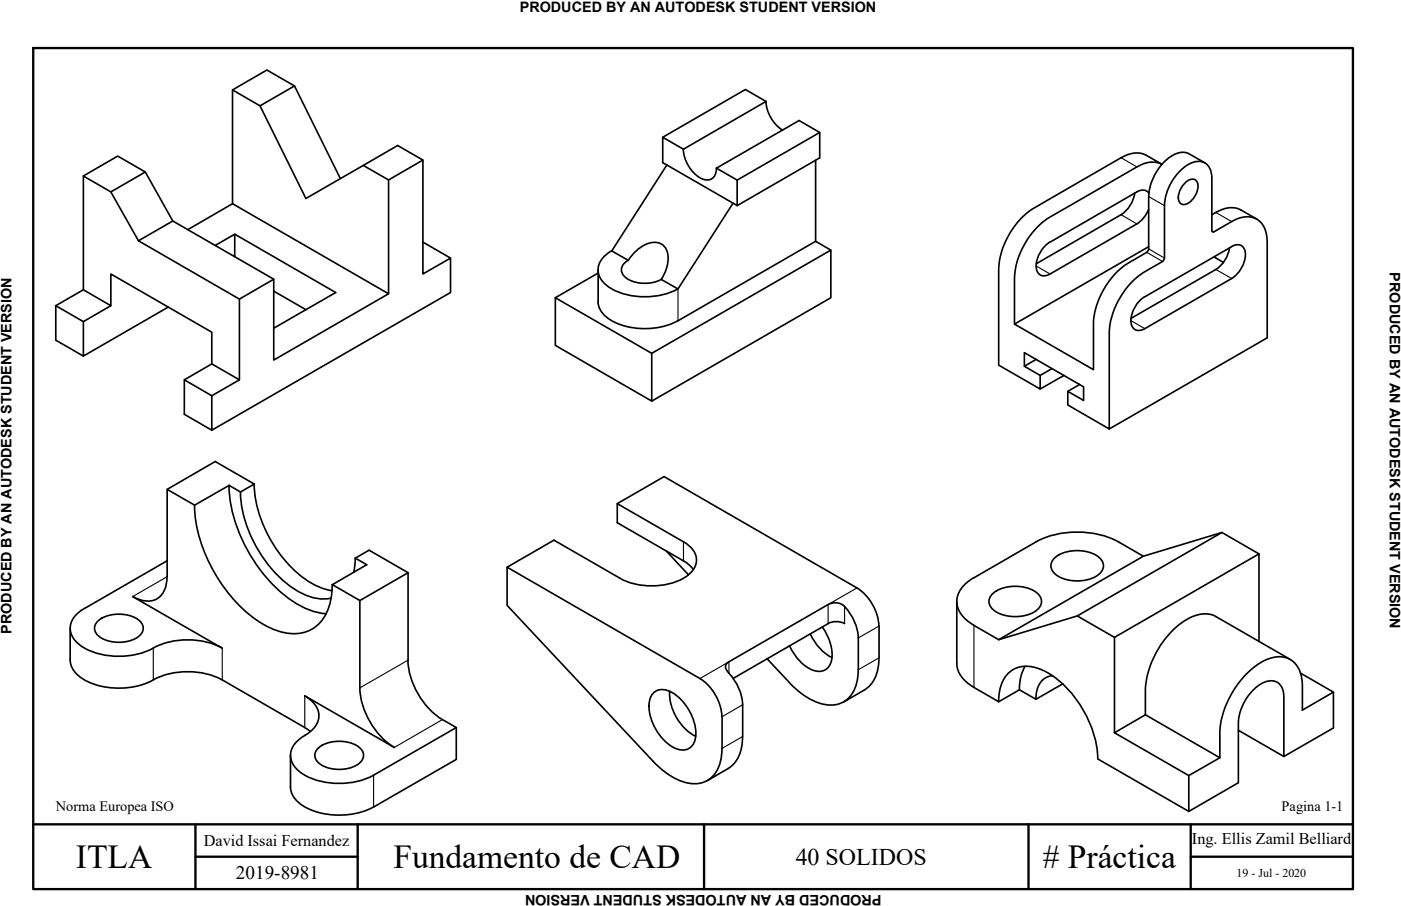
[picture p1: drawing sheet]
<svg xmlns="http://www.w3.org/2000/svg" width="432mm" height="279mm" viewBox="0 0 432 279" stroke-linecap="round" stroke-linejoin="round" font-family="sans-serif">
<!-- layer: MD_Visible -->
<g fill="none" stroke="#000" stroke-width=".51">
<path d="M71.7 27.7v35.1l48.1 27.8v-35.1M90.8 26.5l-8.5-4.9-10.6 6.1 8.4 4.9M236.1 31.3a11.3 11.3 0 0 0 5.1 8.8M236.1 31.3l-25.4 14.7-6.4-3.7v7.9l1.2 .7M236.1 31.3l-6.4-3.7-25.4 14.7M34.2 59.2l-8.5-4.9v35.1l8.5 4.9v-9.8l31.1 17.9v9.8l8.5 4.9M44.8 53l-8.5-4.9-10.6 6.2M112 51l7.8 4.5 10.5-6.1-7.7-4.5-28.3 16.3-14.2-28.6 10.7-6.1 14.1 28.6M130.3 49.4v35.1l8.6-4.9v10.6l-73.6 42.5v-10.7l8.5-4.9v-24.9M210.6 46a10.5 10.5 0 0 0 6.7 9.4 3 3 0 0 0 3.5-3.5M220.8 51.9l6.4 3.6v7.9M227.2 55.5l25.4-14.6v7.8l-25.4 14.7-1.3-.7"/>
<path d="M251.4 49.4v25M252.6 40.9l-6.3-3.7-25.5 14.7M349.7 59.5a9.6 9.6 0 0 1-4.2 6.7l-26.1 15.1M354.1 59.5a2.55 2.55 0 0 0-3.7-.3l-26.8 15.4a8.7 8.7 0 0 0-4 9 2.51 2.51 0 0 0 4 .9l26.8-15.5a9.3 9.3 0 0 0 3.6-4.5M365 56.6a2.72 2.72 0 0 1 3.6-1 4.8 4.8 0 0 1-1.2 6.1 2.72 2.72 0 0 1-3.6 1 4.8 4.8 0 0 1 1.2-6.1zM366.5 47.4a5.8 5.8 0 0 0-6.3 1.3 16.4 16.4 0 0 0-6.2 11.9M366.5 47.5l4.9 2.7M373.5 55a4.3 4.3 0 0 0-5.2-5.1 14.4 14.4 0 0 0-8.8 9.9l-.6 3.6M373.5 55v16.2M42.7 74.3l10.6-6.1 31.1 17.9-10.6 6.1zM53.3 68.2l-8.5-15.2-10.6 6.2 8.5 15.1M66.3 75.7l6-3.5 31.2 18-19.1 11"/>
<path d="M71.7 62.8l-13.8 8M72.3 72.2v7M130.3 74.7l8.6 4.9M188.5 77.3a6.5 6.5 0 0 0-4 7.4 10.8 10.8 0 0 0 7.8 5.9 22.8 22.8 0 0 0 16.6-1.5M188.6 77.4l16.9-26.5 20.4 11.8-16.9 26.4-5.2-2.9M188.6 77.4l5.1 2.9M196 77.4a7.7 7.7 0 0 1 7.1-2.5 5.1 5.1 0 0 1 2.7 6.4 13.5 13.5 0 0 1-2 4.8 10.5 10.5 0 0 1-11.5-1 2.98 2.98 0 0 1 1.3-4.8zM251.4 74.4l4.7 2.7v14.7l-55.2 31.9M251.4 74.4l-42.4 24.5M256.1 77.1l-55.2 31.9M354 60.6v16.5l-.6 .7-4.1 2.5a24 24 0 0 0-12.3 21v12.7l-24.3-14.1v-14a24.1 24.1 0 0 1 13.1-20.2l24.6-14.2a7.7 7.7 0 0 1 7.7-.8l-4.8-2.8a7.5 7.5 0 0 0-7.8 .7l-23.9 13.8a24.5 24.5 0 0 0-13.8 23.9v26.3l12.8 7.4v-4.2l-4.9-2.9v-4.1l18.3 10.5v4.2l-4.9-2.8v4.2l12.8 7.4v-28.2a24 24 0 0 1 11.8-20.8l4.6-2.7M354 76.1l-41.3 23.8"/>
<path d="M358.9 79.5l-.6 1.1M358.9 63.4v16.2M373.5 66.2a9.3 9.3 0 0 1 8.2-1.8l5.7 3.2M373.5 71.1l.2 .4h.4M374.1 71.5l5.5-3.2a7 7 0 0 1 9.1 .3 11 11 0 0 1 1.9 7.1v28.5l-48.7 28.1M374.1 79.2l3 1.7M378.9 76.4a9.6 9.6 0 0 1-4.2 6.7l-26.1 15.1M379.6 76a2.61 2.61 0 0 1 3-.3 2.61 2.61 0 0 1 1.3 2.8 9.4 9.4 0 0 1-4.3 7.4M379.6 76.1l-26.8 15.4M17.2 94.3l8.5 4.9 8.5-4.9M25.7 89.4l-8.5 4.9v10.6l8.5 4.9M51.9 94.7l-26.2 15.1v-10.6"/>
<path d="M84.4 86.1v24.9l35.4-20.4M84.4 89.8l9.9 5.7M184.3 93a7.6 7.6 0 0 0 5.3 6.4 22.7 22.7 0 0 0 19.3-.5M184.4 84.2l-13.2 7.6 29.7 17.2v14.7l-29.7-17.2v-14.7M184.4 83.2v9.8M379.6 85.9l-26.8 15.4a2.61 2.61 0 0 1-3 .3 2.61 2.61 0 0 1-1.2-2.7 9.4 9.4 0 0 1 4.2-7.4M56.8 117.1l8.5 4.9M65.3 112.2l-8.5 4.9v10.7l8.5 4.9M319.4 110.8l-3.7 2.1M324.2 113.7l-3.6 2.1M327.9 115.8l-7.3 4.2M332.7 118.6l-3.6 2.1"/>
<path d="M51.5 150.9l8.5 4.9 10.6-6.1 3.5 2M60 155.8a46.8 46.8 0 0 0 21.2 36.7 15.7 15.7 0 0 0 14.4 1.8 12.8 12.8 0 0 0 6.5-10l.3-4M70.6 149.7a46.9 46.9 0 0 0 20.9 36.5l2.6 1.4 2.6 1 3.8 .7M74.1 151.7a38.8 38.8 0 0 0 18.3 31 13.8 13.8 0 0 0 9.7 1.7M78.3 149.3a38.9 38.9 0 0 0 18 30.7l3.7 1.6 2.3 .6M78.4 149.3l-12.1-7-14.8 8.6v26.9M78.4 149.3l-4.3 2.4M190.2 155.3l14.5-8.3 59.4 34.3M51.5 177.8a6.7 6.7 0 0 1-4.9 7.5 8.5 8.5 0 0 1-5.7-1.4M51.5 172.9l-25.5 14.8M109.5 172.1l-.5 4.3M109.5 172.1l4.2-2.4 12.1 6.9v27"/>
<path d="M109.5 172.1l3.5 2.1-10.6 6.1 8.5 4.9 14.9-8.6M156.3 174.9v11.8l45 48M191.1 178.4l-20.4-11.8-14.4 8.3 59.4 34.4M205.3 169.9l6.9 7.4M210.6 172.9l2 1.5 1.1 1.2M210.6 167.1a6.2 6.2 0 0 1 3.9 7 10.4 10.4 0 0 1-7.7 5.8 22 22 0 0 1-15.7-1.6M210.7 167.1l-20.5-11.8v5.9l20.5 11.8M319.3 167.1a28.2 28.2 0 0 1 25.4 0l7.7 4.4-44.6 25.8-7.6-4.4a8.7 8.7 0 0 1-5.3-7.9 9 9 0 0 1 5.3-6.9l19.1-11M324.7 172.4a11.5 11.5 0 0 1 14.6 0 3.4 3.4 0 0 1-1.6 5.4 12.3 12.3 0 0 1-12.3-.6 3.2 3.2 0 0 1-.7-4.8zM376.6 164.2l-24.2 7.3M388 170.8l-11.4-6.6-44.6 25.7-24.2 7.4M21.6 193.8v9.8a7.9 7.9 0 0 0 5.5 6.6 23.7 23.7 0 0 0 21.4-1.2 23.7 23.7 0 0 1 20 .7"/>
<path d="M26 187.6a6.7 6.7 0 0 0-4 8 11.5 11.5 0 0 0 7.9 5.9 23.9 23.9 0 0 0 18.6-2.3 23.7 23.7 0 0 1 20 .7M29.9 191.8a10.6 10.6 0 0 1 13.5 0 3.1 3.1 0 0 1-1.4 5 11 11 0 0 1-12.1-1.1 2.78 2.78 0 0 1 0-3.9zM40.9 184l27.6 15.9M110.9 185.2v26.9a23.5 23.5 0 0 0 10.6 18.4M249.7 195.5a14.8 14.8 0 0 0 6.7 7.3M253.4 193.3a13.2 13.2 0 0 1 2.7 11.1 4 4 0 0 1-6.2 2 14.9 14.9 0 0 1-6.6-7.2M260.3 192.3a5.6 5.6 0 0 0-5.1 0l-29.2 16.9M264.1 181.3a15 15 0 0 1 6.8 11.7M270.9 193.1v9.8a11 11 0 0 1-4.5 9.9l-6.3 3.7M294.9 185.5v19.1a9 9 0 0 0 5.3 7.4l7.6 4.4 6.4-3.7 5.1 2.9 8.2-4.7M305.7 183.4a11.5 11.5 0 0 1 14.5 0 3.4 3.4 0 0 1-1.6 5.4 12.3 12.3 0 0 1-12.3-.6 3.2 3.2 0 0 1-.6-4.8zM332 189.9l11.5 6.7"/>
<path d="M388 197.8v-27l-44.5 25.8v29.4M68.5 209.7l25.4 14.7 1.8 1.2M125.7 203.5a23.5 23.5 0 0 0 10.6 18.4M201.2 213.9a4.4 4.4 0 0 1 6-.3 15.6 15.6 0 0 1 7.2 13.7 4.1 4.1 0 0 1-6.1 3.5 15.3 15.3 0 0 1-8.2-14.2l.2-1zM206.4 213.2a15.5 15.5 0 0 0 8 13.9M215.7 209.2a15 15 0 0 1 6.8 11.8M224.6 207.6a15.1 15.1 0 0 1 4.3 9.7M228.9 217.3v9.8M236.4 203.2l6.9 7.3a18.4 18.4 0 0 0 13.4 6.9 8.1 8.1 0 0 0 7.3-6.8l.5-4.1v-9.8a14.1 14.1 0 0 0-5.3-10.5 4.5 4.5 0 0 0-4 .2l-30.5 17.7a1.98 1.98 0 0 0 0 3.5M307.8 216.4a10.3 10.3 0 0 1 5.5-10.4 12.4 12.4 0 0 1 11.2 2.4 34.2 34.2 0 0 1 13.8 25.6M316 205.5a13.5 13.5 0 0 0-1.8 7.2M324.4 208.4a5.8 5.8 0 0 0-5.1 6v1.2"/>
<path d="M397.7 203.4l-22.9-13.2a9.3 9.3 0 0 0-9.7 1.2 28 28 0 0 0-12.1 22.9v6.1l-9.5 5.6M400.9 207.6l10.1 5.8v11.1l-15.3 8.8-14-8.1M411 213.4l-9.6 5.6v-7.1a9.9 9.9 0 0 0-3.6-8.4 8.8 8.8 0 0 0-9.1 .8 28 28 0 0 0-12.7 24.6v4.8l-23-13.3M89.5 233v9.7a7.9 7.9 0 0 0 5.5 6.7 23.7 23.7 0 0 0 20.2-.6M97.8 231a10.6 10.6 0 0 1 13.5 0 3.1 3.1 0 0 1-1.4 5 11 11 0 0 1-12.1-1.1 2.78 2.78 0 0 1 0-3.9zM136.4 221.9l4.2 2.5-25.4 14.7a23 23 0 0 1-22.4-.8 6.1 6.1 0 0 1 0-10.7l1.1-.8a6.7 6.7 0 0 0 4-8 8.5 8.5 0 0 0-4-4.2l27.6 15.9M140.6 224.4v9.8l-25.5 14.7M222.5 221v9.8a10.5 10.5 0 0 1-4.8 10.1 11.3 11.3 0 0 1-10.8-1.5l-3.4-2.5-2.2-2.2M228.9 227.1a11 11 0 0 1-4.5 9.9l-6.3 3.7M338.4 234.1l28 16.1v-11M343.5 226l22.9 13.2 9.6-5.5M395.7 233.3v-18.2a4.4 4.4 0 0 0-3.9-5.2 11.1 11.1 0 0 0-8.2 6.4 13.6 13.6 0 0 0-1.9 7.4v17.7l-15.3 8.8"/>
</g>
<!-- layer: MD_Visible Narrow -->
<g fill="none" stroke="#000" stroke-width=".34">
<path d="M345.5 48.6l4.9 2.9M345.5 66.2l4.9 2.8M353.4 77.8l4.9 2.8M354 60.6l4.9 2.8M354 76.8l4.9 2.8M373.5 71.2l.6 .3M374.7 65.5l4.9 2.8M209 89.1v9.8M319.4 82l4.2 2.5M348.6 98.9l4.2 2.4M374.7 83.1l4.9 2.8M51.5 177.8l-10.6 6.2"/>
<path d="M210.7 167.1v5.9M47.2 199.9v9.8M68.5 199.9v9.8M260.3 187v5.3M264.1 181.3l-8.9 5.1v5.9M270.9 193.1l-6.4 3.6M300.2 192.9v19.1M93.9 214.6v9.8M125.8 203.6l-14.9 8.5M224.7 207.6v-3.5l-9 5.2M228.9 217.3l-6.4 3.7M270.9 202.9l-6.4 3.6"/>
<path d="M115.1 239.1v9.8M136.4 221.9l-14.9 8.6M228.9 227.1l-6.4 3.7"/>
</g>
<!-- layer: Marco -->
<path d="M10.2 14.8h406.8v259.4h-406.8zM10.2 254.2h406.8M60.2 254.2v20M110.2 254.2v20M217 254.2v20M317 254.2v20M367 254.2v20M60.2 264.2h50M367 264.2h50" fill="none" stroke="#000" stroke-width=".72"/>
<g font-size="10.3">
<text x="23.4" y="267.7">ITLA</text>
<text x="121.2" y="267.7">Fundamento de CAD</text>
<text x="321.4" y="267.7"># Práctica</text>
</g>
<text font-size="7.4" x="245.2" y="266.7">40 SOLIDOS</text>
<text font-size="5.9" x="72.7" y="271.1">2019-8981</text>
<g font-size="5">
<text x="62.8" y="260.9">David Issai Fernandez</text>
<text x="367.4" y="260.4">Ing. Ellis Zamil Belliard</text>
</g>
<g font-size="4.4">
<text x="160.2" y="3.6">PRODUCED BY AN AUTODESK STUDENT VERSION</text>
<text x="428.3" y="84" transform="rotate(90 428.3 84)">PRODUCED BY AN AUTODESK STUDENT VERSION</text>
<text x="3.6" y="195.5" transform="rotate(-90 3.6 195.5)">PRODUCED BY AN AUTODESK STUDENT VERSION</text>
<text x="17.2" y="250.1">Norma Europea ISO</text>
<text x="395" y="250.1">Pagina 1-1</text>
<text x="271.7" y="275.9" transform="rotate(180 271.7 275.9)">PRODUCED BY AN AUTODESK STUDENT VERSION</text>
</g>
<text font-size="3.7" x="381.1" y="270.5">19 - Jul - 2020</text>
</svg>
